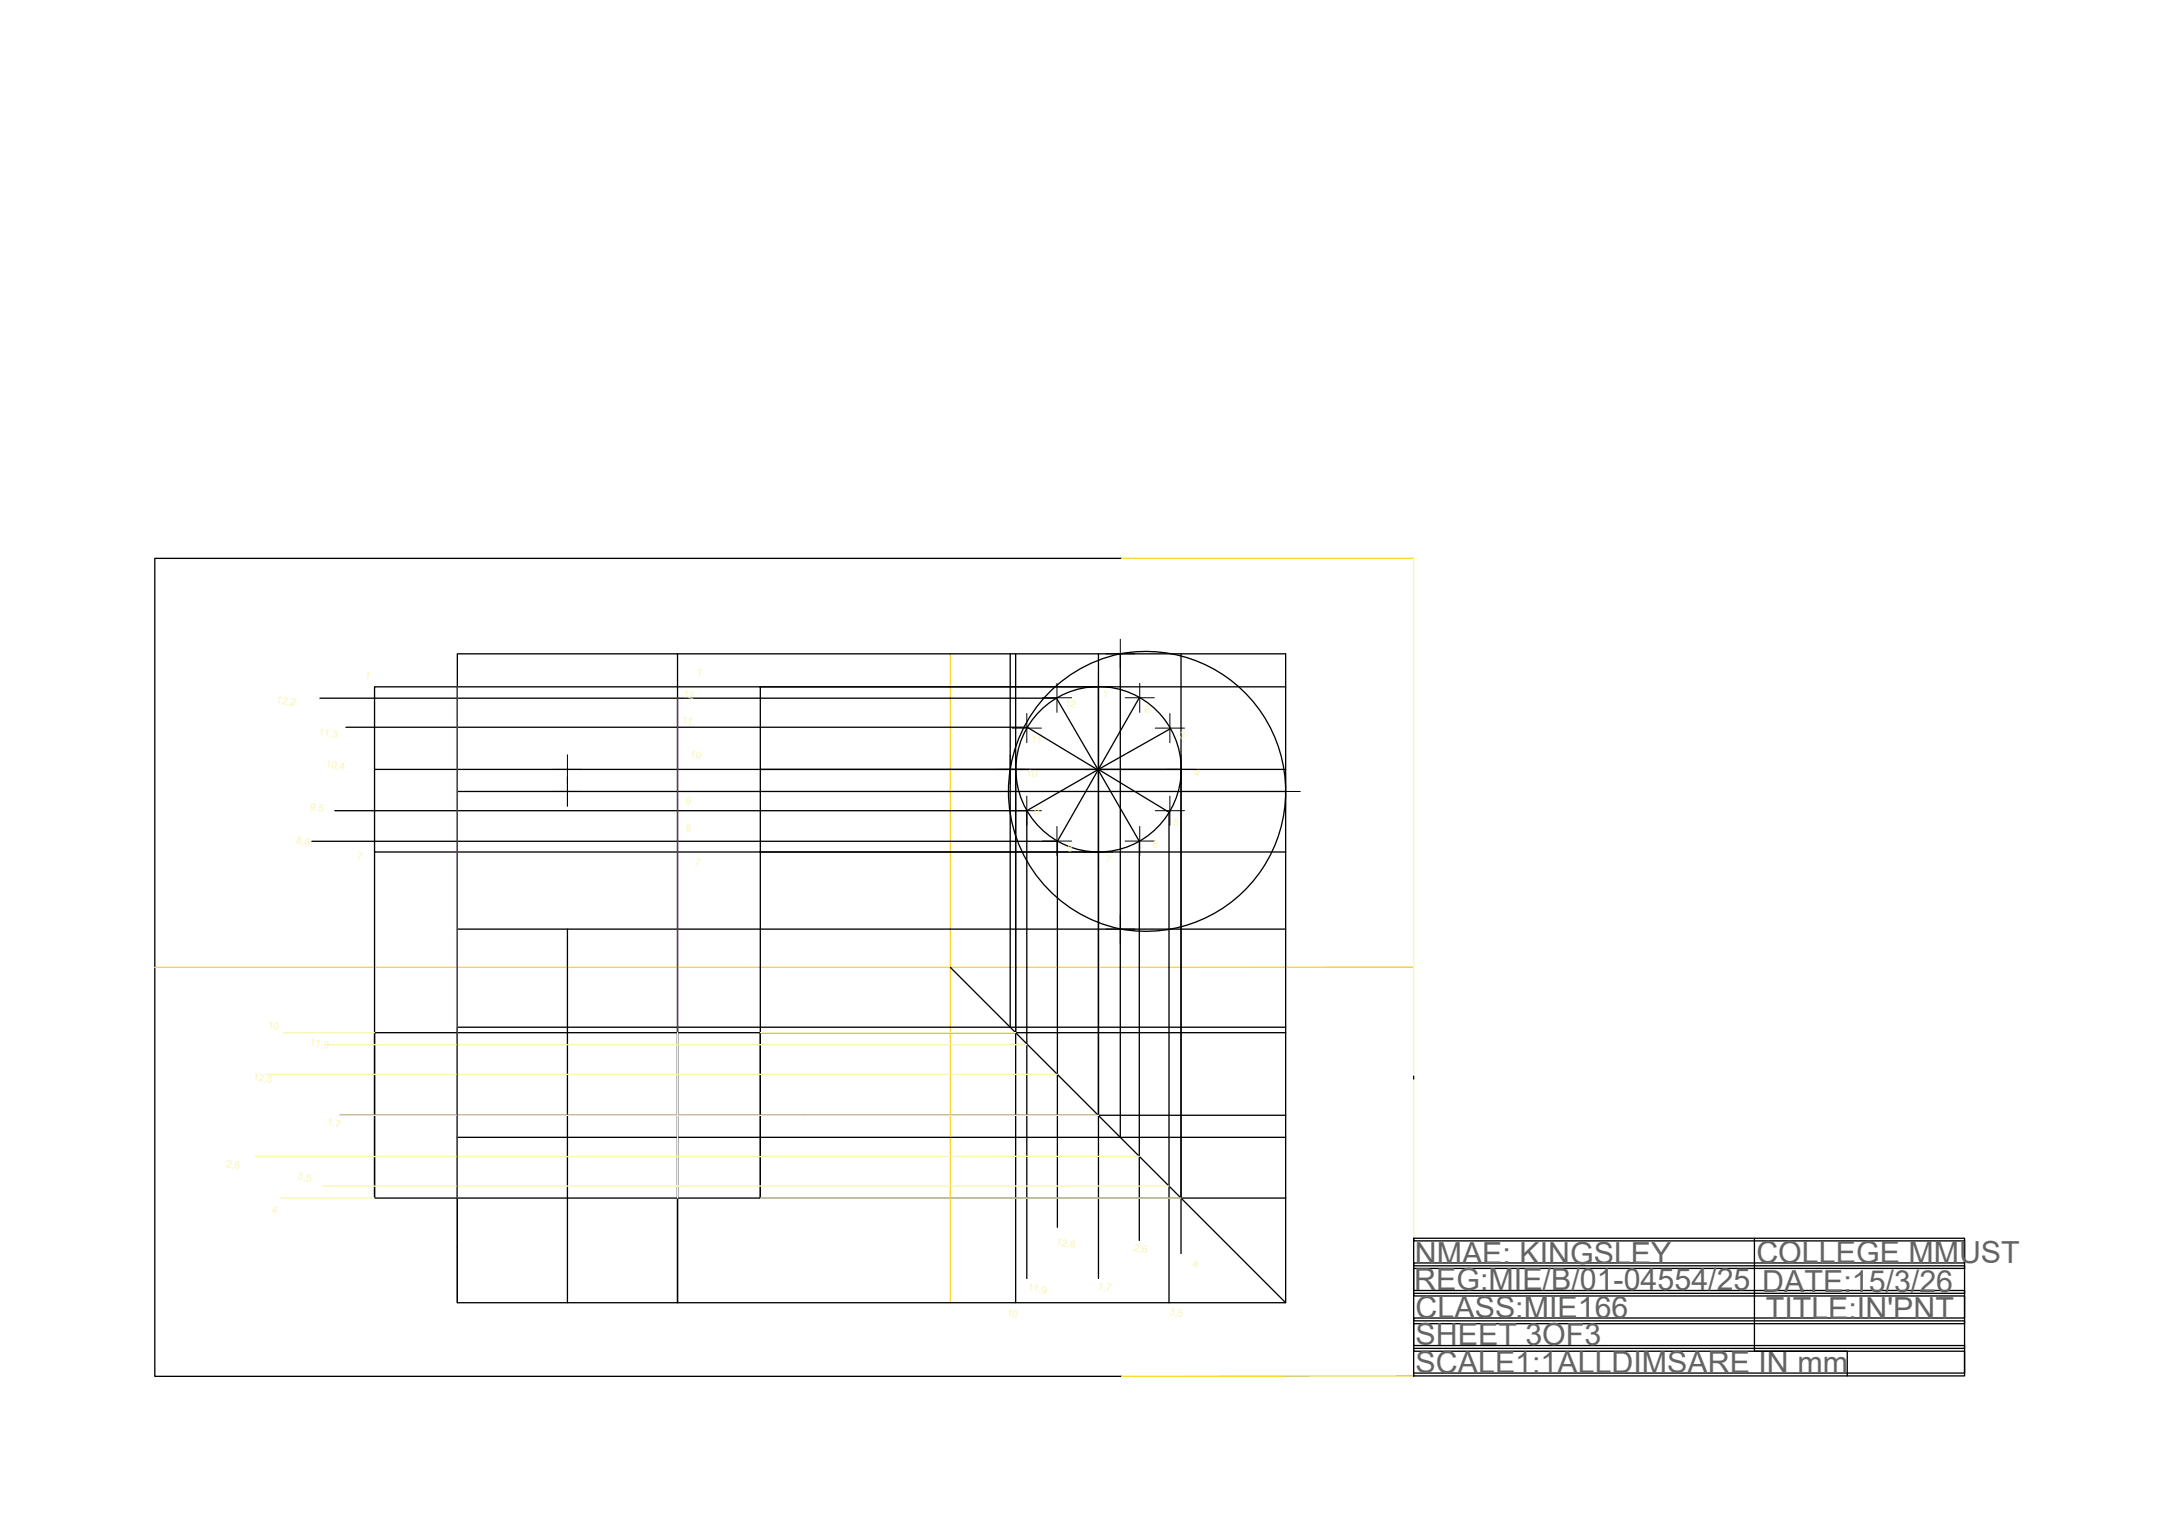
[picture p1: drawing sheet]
<svg xmlns="http://www.w3.org/2000/svg" width="420mm" height="297mm" viewBox="0 0 420 297" stroke-linecap="round" stroke-linejoin="round" font-family="sans-serif">
<!-- layer: 0 -->
<path d="M217.4 108.2h-187.4v158.5h187.4" fill="none" stroke="#000" stroke-width=".25"/>
<!-- layer: CONST4 -->
<path d="M217.4 108.2h56.6M184.2 126.7v125.7M274 187.4h-244M274 266.6l-56.6 .1" fill="none" stroke="#f8d731" stroke-width=".25"/>
<!-- layer: FRONT -->
<path d="M72.6 133.1h74.7v32h-74.7zM88.6 126.7h42.7v53.3h-42.7z" fill="none" stroke="#000" stroke-width=".25"/>
<path d="M107.1 153.4h5.7M110 150.5v5.7" fill="none" stroke="#000" stroke-width=".19"/>
<!-- layer: CENTER -->
<path d="M212.9 126.7v89.4M217.1 126.7v93.7M72.6 149.1h176.6M88.6 153.4h160.6M65.9 216.1h90M88.6 220.4h42.7" fill="none" stroke="#000" stroke-width=".25"/>
<path d="M107.1 149.1h5.7M107.1 153.4h5.7M110 146.2v10" fill="none" stroke="#000" stroke-width=".19"/>
<!-- layer: CONST -->
<path d="M72.6 165.1v67M147.3 165.1v67M88.6 180v72.4M110 180v72.4M131.3 180v72.4" fill="none" stroke="#000" stroke-width=".25"/>
<!-- layer: CONST2 -->
<path d="M184.2 187.4l65 65" fill="none" stroke="#000" stroke-width=".25"/>
<!-- layer: PLAN -->
<path d="M88.6 199h42.7v53.4h-42.7zM72.6 200.1h74.7v32h-74.7z" fill="none" stroke="#000" stroke-width=".25"/>
<!-- layer: CONST1 -->
<g fill="none" stroke="#000" stroke-width=".25">
<path d="M131.3 126.7h117.9v125.7h-117.9M147.3 133.1h101.9M195.8 126.7v72.3M196.8 126.7v73.4M204.8 135.3l16 27.7M212.9 133.1v16.2l-13.8-8.4M220.8 135.2l-15.9 27.8M228.9 126.7v105.4M196.8 149.1h32.1M212.9 149.1l13.7 8.3M212.9 149.3v15.8M226.8 141.2l-27.8 15.9"/>
<path d="M147.3 165.1h101.9M131.3 199h117.9M131.3 180h117.9M147.3 200.1h101.9M155.9 216.1h93.3M131.3 220.4h117.9M147.3 232.1h101.9"/>
</g>
<!-- layer: END -->
<g fill="none" stroke="#000" stroke-width=".25">
<path d="M217.2 126.7a27.1 27.1 0 0 1 31.9 28.5 27.1 27.1 0 0 1-35.6 23.8 27.2 27.2 0 0 1-18-27.6 27.2 27.2 0 0 1 21.6-24.7"/>
<circle cx="212.9" cy="149.1" r="16"/>
</g>
<g fill="none" stroke="#000" stroke-width=".19">
<path d="M199 138.2v5.7M202 135.2h5.7M204.8 132.4v5.6M210 133.1h5.7M212.9 130.2v5.7M214.3 126.7h5.6M217.1 123.9v5.6M218 135.2h5.7M220.9 132.4v5.6M226.7 138.2v5.7M192.9 149.1h6.8M195.8 146.2v5.7"/>
<path d="M196.2 141.1h5.6M196.2 157.1h5.6M196.8 146.2v5.7M199 154.2v5.7M223.9 141.1h5.7M223.9 157.1h5.7M226 149.1h5.7M226.7 154.2v5.7M228.9 146.2v5.7M246.3 153.4h5.7M249.2 150.5v5.7M202 163h5.7"/>
<path d="M204.8 160.1v5.7M210 165.1h5.7M212.9 162.2v5.7M217.1 177.2v5.7M218 163h5.7M220.9 160.1v5.7M214.3 180h5.6"/>
</g>
<!-- layer: LABEL2 -->
<path d="M62 135.3h142.8M147.3 133.1h65.6M64.9 157.1h134.1v90.6M67 140.9h132.1M147.3 149.1h49.5v103.3M226.6 157.4v95M228.9 149.1v93.8M60.4 163h144.5v74.8M147.3 165.1h65.6v82.6M220.8 163v77.4" fill="none" stroke="#000" stroke-width=".25"/>
<path d="M51.5 208.2h153.4M55 200.1h17.6M63.3 202.4h135.7M65.9 216.1h147M147.3 200.1h49.5M54.3 232.1h18.3M62.6 229.8h164M147.3 232.1h81.6M220.8 224.1h-171.3" fill="none" stroke="#f8f6b0" stroke-width=".25"/>
<!-- layer: CONST4 -->
<path d="M88.6 133.1v99M131.3 135.3v64.8" fill="none" stroke="#93278f" stroke-width=".25"/>
<path d="M131.3 200.1v32" fill="none" stroke="#f8f6b0" stroke-width=".25"/>
<!-- layer: 0 -->
<path d="M274 108.2v158.4" fill="none" stroke="#f8f6b0" stroke-width=".25"/>
<!-- layer: TITLE -->
<path d="M274 208.5v.6M274 239.9h106.7v26.7h-106.7zM274 239.9v.5h106.7v4.3h-106.7v.6h106.7v.5h-106.7v4.2h106.7v.6h-106.7v.5h106.7v4.3h-106.7v.5h106.7v.6h-106.7v4.2h106.7v.6h-106.7v.5h106.7v4.3h-106.7M340 239.9v21.9h18v4.8" fill="none" stroke="#000" stroke-width=".25"/>
<g font-size="5.9" fill="#636466">
<text x="274.2" y="244.9">NMAE: KINGSLEY</text>
<text x="340.4" y="244.7">COLLEGE MMUST</text>
<text x="274.1" y="250">REG:MIE/B/01-04554/25</text>
<text x="341.5" y="250.4">DATE:15/3/26</text>
<text x="274.3" y="255.3">CLASS:MIE166</text>
<text x="342.2" y="255.6">TITLE:IN'PNT</text>
<text x="274.3" y="260.6">SHEET 3OF3</text>
<text x="274.3" y="266">SCALE1:1ALLDIMSARE IN mm</text>
</g>
<g font-size="1.9" fill="#f8f6b0">
<text x="70.6" y="131.6" transform="rotate(9 70.6 131.6)">1</text>
<text x="134.9" y="130.7" transform="rotate(11 134.9 130.7)">1</text>
<text x="53.5" y="136.2" transform="rotate(10 53.5 136.2)">12,2</text>
<text x="132.3" y="135" transform="rotate(10 132.3 135)">12</text>
<text x="206.3" y="136.8" transform="rotate(10 206.3 136.8)">12</text>
<text x="213.6" y="135.1" transform="rotate(9 213.6 135.1)">1</text>
<text x="61.7" y="142.4" transform="rotate(10 61.7 142.4)">11,3</text>
<text x="132.1" y="140" transform="rotate(10 132.1 140)">11</text>
<text x="199.7" y="143.7" transform="rotate(10 199.7 143.7)">11</text>
<text x="221.6" y="138" transform="rotate(9 221.6 138)">2</text>
<text x="228.5" y="142.9" transform="rotate(11 228.5 142.9)">3</text>
<text x="63.1" y="148.6" transform="rotate(10 63.1 148.6)">10,4</text>
<text x="133.7" y="146.7" transform="rotate(10 133.7 146.7)">10</text>
<text x="132.8" y="155.8" transform="rotate(9 132.8 155.8)">9</text>
<text x="198.8" y="150.3" transform="rotate(10 198.8 150.3)">10</text>
<text x="231.3" y="150.4" transform="rotate(11 231.3 150.4)">4</text>
<text x="60" y="157" transform="rotate(10 60 157)">9,5</text>
<text x="132.8" y="161" transform="rotate(9 132.8 161)">8</text>
<text x="200.3" y="157.7" transform="rotate(9 200.3 157.7)">9</text>
<text x="227.3" y="159.8" transform="rotate(11 227.3 159.8)">5</text>
<text x="57.3" y="163.4" transform="rotate(10 57.3 163.4)">8,6</text>
<text x="69.1" y="166.5" transform="rotate(11 69.1 166.5)">7</text>
<text x="134.7" y="167.7" transform="rotate(11 134.7 167.7)">7</text>
<text x="206.7" y="164.9" transform="rotate(9 206.7 164.9)">8</text>
<text x="214.2" y="167.1" transform="rotate(9 214.2 167.1)">7</text>
<text x="223.3" y="164.1" transform="rotate(11 223.3 164.1)">6</text>
<text x="51.9" y="199.2" transform="rotate(10 51.9 199.2)">10</text>
<text x="60" y="202.6" transform="rotate(10 60 202.6)">11,9</text>
<text x="49" y="209.2" transform="rotate(10 49 209.2)">12,8</text>
<text x="63.3" y="218" transform="rotate(10 63.3 218)">1,7</text>
<text x="43.8" y="226.1" transform="rotate(10 43.8 226.1)">2,6</text>
<text x="57.6" y="228.5" transform="rotate(10 57.6 228.5)">3,5</text>
<text x="52.6" y="235" transform="rotate(9 52.6 235)">4</text>
<text x="204.6" y="241.2" transform="rotate(10 204.6 241.2)">12,8</text>
<text x="219.7" y="242.3" transform="rotate(10 219.7 242.3)">2,6</text>
<text x="231.1" y="245.5" transform="rotate(9 231.1 245.5)">4</text>
<text x="199.1" y="250" transform="rotate(10 199.1 250)">11,9</text>
<text x="212.7" y="249.8" transform="rotate(10 212.7 249.8)">1,7</text>
<text x="195.1" y="255" transform="rotate(10 195.1 255)">10</text>
<text x="226.6" y="254.7" transform="rotate(10 226.6 254.7)">3,5</text>
</g>
</svg>
